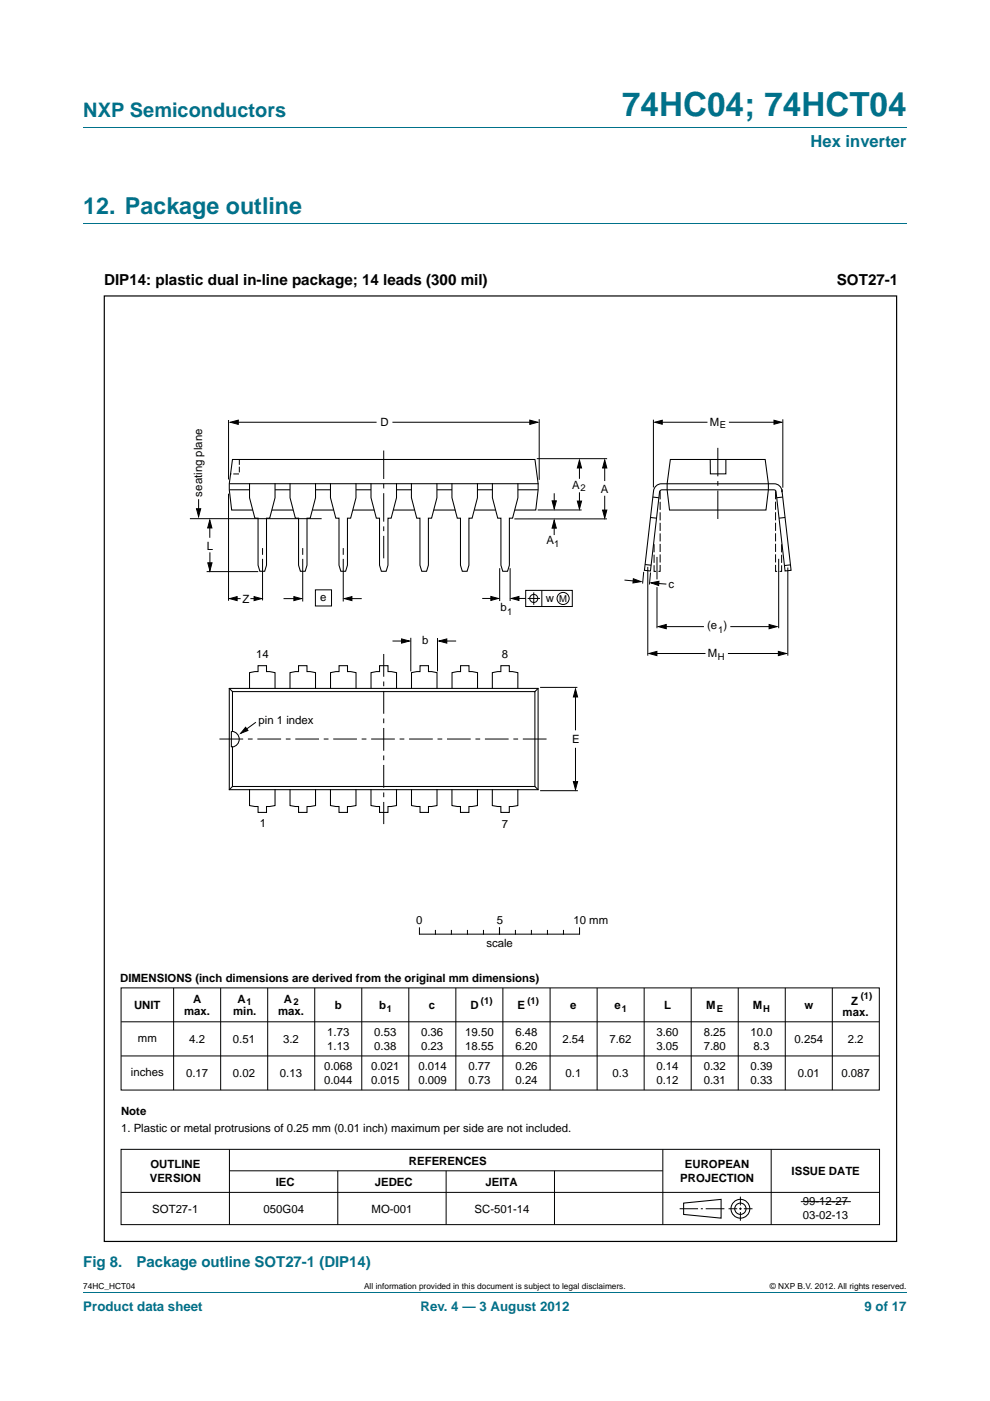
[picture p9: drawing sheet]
<svg xmlns="http://www.w3.org/2000/svg" width="210mm" height="297mm" viewBox="0 0 210 297" stroke-linecap="round" stroke-linejoin="round" font-family="sans-serif">
<path d="M17.7 27h174.6M17.7 47.4h174.6M17.7 273.9h174.6" fill="none" stroke="#00718a" stroke-width=".21"/>
<g fill="none" stroke="#000" stroke-width=".21">
<path d="M48.5 89v12.7M49.3 89.5h30.6M83.2 89.5h29.8M113.9 97.2h14.9M114.4 88.9v12.8M122.9 98.3v3.2M128.3 97.9v4.1M138.6 89v14.3M139.6 89.5h10.5M154.6 89.5h10.4M166 88.9v14.5M40.3 110h27.9"/>
<path d="M42.1 105.8v2.7M44.5 111.3v2.7M44.5 117.1v3.2M48.5 104.7v22.7M55.7 116.2v1.4M55.7 118.5v8.8M64.2 116.2v1.4M64.2 118.5v9M72.8 116.2v1.4M72.8 118.5v9M114 108.1h9.4M117.5 111.1v2.3"/>
<path d="M117.6 104.6v2.5M122.9 104.4v3M128.3 105.1v4.3M128.7 110h-19.6M139.3 118.1v4.7M165.2 118.5v14.7M43.8 121.2h11M49.5 126.9h1.5M53.1 126.9h1.6M60.1 126.9h3.1M66.9 125.1h3.4v3.4h-3.4zM73.9 126.9h2.8"/>
<path d="M83.2 135.9h2.9M87.1 135.2v7.2M92.8 135.3v7M93.9 135.9h2.8M102.3 126.9h2.5M106 120.5v6.9M108.2 120.5v6.9M109.4 126.9h2.1M111.5 125.2h9.9v3.4h-9.9zM111.9 126.9h2.6M113.2 125.6v2.6M114.9 125.2v3.4"/>
<path d="M132.5 123l2.7 .2M136.5 121.2l-.2 2.5M137.4 120.2v18.8M138 121.4l-.3 2.5M138.5 138.6h11.1M138.6 123.6l2.7 .2M139.3 124.5v8.7M140.4 132.9h8.9M154.4 138.6h11.1M154.9 132.9h9M167.1 120.3v18.7M54.3 153.1l-2.6 1.9"/>
<path d="M114.6 145.7h7.9M122.1 147.2v7.6M122.1 158.6v7.8M114.6 167.6h8M89 196.7v1.4M89 198.1h33.8M92.4 197.3v.8M95.7 197.3v.8M99.1 197.3v.8M102.5 197.3v.8M105.9 196.7v1.4M109.3 197.3v.8"/>
<path d="M112.7 197.3v.8M116.1 197.3v.8M119.5 197.3v.8M122.9 196.7v1.4M25.7 209.5h160.8v21.6h-160.8zM25.7 216.6h160.8M36.8 209.5v21.6M46.8 209.5v21.6M56.8 209.5v21.6M66.8 209.5v21.6M76.7 209.5v21.6M86.7 209.5v21.6"/>
<path d="M96.7 209.5v21.6M106.7 209.5v21.6M116.7 209.5v21.6M126.7 209.5v21.6M136.6 209.5v21.6M146.6 209.5v21.6M156.6 209.5v21.6M166.6 209.5v21.6M176.5 209.5v21.6M25.7 223.9h160.8M25.7 252.8h160.9M25.7 243.7h160.9v15.9h-160.9z"/>
<path d="M48.7 243.7v15.9M48.7 248.2h91.9M71.6 248.2v11.4M94.6 248.2v11.4M117.6 248.2v11.4M140.6 243.7v15.9M144.2 256.3h3.9M148.6 256.3h.5M149.7 256.3h3.9M154.5 256.3h1.9M156.8 256.3h.5M157 253.7v1.9"/>
<path d="M157 256v.5M157 257v1.8M157.8 256.3h1.8M163.6 243.7v15.9M169.8 254.8h10.7"/>
<circle cx="113.2" cy="126.9" r=".86"/>
<circle cx="119.4" cy="126.9" r="1.28"/>
</g>
<g fill="none" stroke="#000" stroke-width=".22">
<path d="M142.2 97.4h20.1l.7 5.2v1.2l-.5 4.3h-20.5l-.5-4.3v-1.2zM150.6 97.5l.1 3h3.3v-3M48.6 103.8h4.3M48.7 102.6h65.4M52.9 102.6v2.9l1.2 4.4h.6v9.9l.4 1.3h1l.4-1.3v-9.9h.7l1.1-4.4v-2.9M53.6 108.1h-4.5l-.5-4.3v-1.2l.7-5.2h64.2l.6 5.2v1.2l-.5 4.3h-4.4M57.7 108.1h4.5M58.3 103.8h3.2M61.5 102.6v2.9l1.1 4.4h.7v9.9l.4 1.3h1l.4-1.3v-9.9h.7l1.1-4.4v-2.9M66.3 108.1h4.5M66.9 103.8h3.2M70.1 102.6v2.9l1.1 4.4h.7v9.9l.4 1.3h1l.4-1.3v-9.9h.7l1.1-4.4v-2.9"/>
<path d="M74.8 108.1h4.6M75.5 103.8h3.2M78.7 102.6v2.9l1.1 4.4h.7v9.9l.4 1.3h1l.4-1.3v-9.9h.7l1.1-4.4v-2.9M83.4 108.1h4.5M84.1 103.8h3.2M87.3 102.6v2.9l1.1 4.4h.7v9.9l.4 1.3h1l.4-1.3v-9.9h.6l1.2-4.4v-2.9M92 108.1h4.6M92.7 103.8h3.2M95.9 102.6v2.9l1.1 4.4h.7v9.9l.4 1.3h1l.4-1.3v-9.9h.6l1.2-4.4v-2.9M100.6 108.1h4.5M101.3 103.8h3.2M104.4 102.6v2.9l1.2 4.4h.6v9.9l.4 1.3h1.1l.3-1.3v-9.9h.7l1.1-4.4v-2.9"/>
<path d="M109.8 103.8h4.3M136.8 119.7l1.3 .1M138 109.7l1.2 .2M138.5 105.4l1.2 .1M139 103.2l.8-.6h.5h23.9a1.66 1.66 0 0 1 1.7 1.5l1.9 16.8-1.3 .2-1.9-16.8-.2-.4-24-.1-.2 .1-.3 .4-1.9 16.8-1.3-.2 1.9-16.8zM166 105.4l-1.3 .1M166.5 109.7l-1.3 .2M167.7 119.8l-1.3 .1M48.6 146h65.5v21.4h-65.5zM48.6 146l.7 .6M49.1 155.1a1.59 1.59 0 0 1 1.6 1.6 1.59 1.59 0 0 1-1.6 1.6zM49.3 155.1v-8.5h64.2v20.2h-64.2v-8.5"/>
<path d="M52.9 146v-3.4l1.8-.2v-1.3h1.8v1.3l1.8 .2v3.4M61.5 146v-3.4l1.8-.2v-1.3h1.8v1.3l1.8 .2v3.4M70.1 146v-3.4l1.8-.2v-1.3h1.8v1.3l1.8 .2v3.4M78.7 146v-3.4l1.8-.2v-1.3h1.8v1.3l1.8 .2v3.4M87.3 146v-3.4l1.8-.2v-1.3h1.8v1.3l1.8 .2v3.4M95.9 146v-3.4l1.8-.2v-1.3h1.8v1.3l1.8 .2v3.4M104.4 146v-3.4l1.8-.2v-1.3h1.8v1.3l1.8 .2v3.4M114.1 146l-.6 .6M49.3 166.8l-.7 .6M52.9 167.4v3.4l1.8 .2v1.2h1.8v-1.2l1.8-.2v-3.4M61.5 167.4v3.4l1.8 .2v1.2h1.8v-1.2l1.8-.2v-3.4M70.1 167.4v3.4l1.8 .2v1.2h1.8v-1.2l1.8-.2v-3.4"/>
<path d="M78.7 167.4v3.4l1.8 .2v1.2h1.8v-1.2l1.8-.2v-3.4M87.3 167.4v3.4l1.8 .2v1.2h1.8v-1.2l1.8-.2v-3.4M95.9 167.4v3.4l1.8 .2v1.2h1.8v-1.2l1.8-.2v-3.4M104.4 167.4v3.4l1.8 .2v1.2h1.8v-1.2l1.8-.2v-3.4M113.5 166.8l.6 .6M145 255.1l7.9-.8v4l-7.9-.8z"/>
<circle cx="157" cy="256.3" r="1.99"/>
<circle cx="157" cy="256.3" r="1.2"/>
</g>
<g fill="#000" stroke="#000" stroke-width=".21">
<path d="M48.9 89.5l1.6-.4v.9zM112.4 89.1l1.7 .4-1.7 .5zM122.9 97.5l.5 1.7h-.9zM128.3 97.5l.4 1.7h-.9zM138.9 89.5l1.6-.4v.8zM164.2 89.1l1.6 .4-1.6 .4zM41.7 107.9h.9l-.5 1.6zM44.5 110.3l.4 1.6h-.9zM44.1 119.3h.9l-.5 1.7zM117.5 110.3l.5 1.7h-.9zM117.1 106.2h.9l-.4 1.7zM122.5 106.2h.9l-.5 1.7z"/>
<path d="M127.8 108.1h.9l-.4 1.7zM48.7 126.9l1.6-.4v.8zM53.9 126.5l1.6 .4-1.6 .4zM62.3 126.5l1.6 .4-1.6 .4zM73.1 126.9l1.5-.4v.8zM85.2 135.5l1.6 .4-1.6 .5zM93.1 135.9l1.7-.4v.9zM104.1 126.5l1.6 .4-1.6 .4zM108.5 126.9l1.6-.4v.8zM134.3 122.7l1.7 .6-1.8 .3zM137.7 138.6l1.6-.5v.9zM138.1 123.6l1.7-.4-.1 .9z"/>
<path d="M139.6 132.9l1.7-.5v.9zM163.1 132.4l1.7 .5-1.7 .4zM165.1 138.1l1.7 .5-1.7 .4zM52.1 154.2l.5 .7-1.5 .6zM122.1 146.1l.4 1.7h-.9zM121.6 165.7h.9l-.4 1.7z"/>
</g>
<path d="M81.4 95.5v22.9M152.3 95v15.6" fill="none" stroke="#000" stroke-width=".21" stroke-dasharray="6 1 1 1" stroke-linecap="butt"/>
<path d="M46.5 156.7h70.2" fill="none" stroke="#000" stroke-width=".21" stroke-dasharray="5 1 1 1" stroke-linecap="butt"/>
<path d="M81.4 138.7v36" fill="none" stroke="#000" stroke-width=".21" stroke-dasharray="4.8 1 1 1" stroke-linecap="butt"/>
<path d="M50.8 97.4v3.1h-1.9" fill="none" stroke="#000" stroke-width=".21" stroke-dasharray="1 .6"/>
<path d="M140 104.3v16.8h-1.3v-6.3M164.5 104.2v16.9h1.3v-6.3" fill="none" stroke="#000" stroke-width=".21" stroke-dasharray="1.5 .7"/>
<path d="M22.1 62.8h168.1v200.4h-168.1z" fill="none" stroke="#000" stroke-width=".25"/>
<text font-size="7" fill="#00718a" x="132" y="24.6">74HC04; 74HCT04</text>
<text font-size="4.9" fill="#00718a" x="17.7" y="45.4">12. Package outline</text>
<text font-size="4.2" fill="#00718a" x="17.7" y="24.9">NXP Semiconductors</text>
<text font-size="3.5" fill="#00718a" x="171.9" y="31.1">Hex inverter</text>
<g font-size="3.2">
<text x="22.1" y="60.4">DIP14: plastic dual in-line package; 14 leads (300 mil)</text>
<text x="177.5" y="60.4">SOT27-1</text>
</g>
<g font-size="3.2" fill="#00718a">
<text x="17.7" y="268.6">Fig 8.</text>
<text x="29" y="268.6">Package outline SOT27-1 (DIP14)</text>
</g>
<g font-size="2.8" fill="#00718a">
<text x="17.7" y="277.9">Product data sheet</text>
<text x="89.2" y="277.9">Rev. 4 — 3 August 2012</text>
<text x="183.4" y="277.9">9 of 17</text>
</g>
<g font-size="2.4">
<text x="80.7" y="90.3">D</text>
<text x="150.6" y="90.2">M</text>
<text x="42.9" y="105.3" transform="rotate(-90 42.9 105.3)">seating plane</text>
<text x="121.3" y="103.6">A</text>
<text x="127.4" y="104.6">A</text>
<text x="43.9" y="116.5">L</text>
<text x="115.9" y="115.4">A</text>
<text x="141.8" y="124.6">c</text>
<text x="51.4" y="127.8">Z</text>
<text x="67.9" y="127.5">e</text>
<text x="106.1" y="129.6">b</text>
<text x="115.8" y="127.6">w</text>
<text x="89.5" y="136.5">b</text>
<text x="150" y="133.4">(e )</text>
<text x="54.3" y="139.6">14</text>
<text x="106.4" y="139.5">8</text>
<text x="150.1" y="139.4">M</text>
<text x="54.8" y="153.5">pin 1 index</text>
<text x="121.3" y="157.5">E</text>
<text x="55.1" y="175.3">1</text>
<text x="106.5" y="175.5">7</text>
<text x="88.3" y="196">0</text>
<text x="105.3" y="196">5</text>
<text x="121.6" y="196">10 mm</text>
<text x="103.2" y="200.7">scale</text>
<text x="25.5" y="208.3">DIMENSIONS (inch dimensions are derived from the original mm dimensions)</text>
<text x="28.4" y="214">UNIT</text>
<text x="39.1" y="215.1">max.</text>
<text x="40.9" y="212.7">A</text>
<text x="49.4" y="215.1">min.</text>
<text x="50.4" y="212.7">A</text>
<text x="59" y="215.1">max.</text>
<text x="60.2" y="212.7">A</text>
<text x="71" y="214">b</text>
<text x="80.4" y="214">b</text>
<text x="91" y="214">c</text>
<text x="99.8" y="214">D</text>
<text x="109.7" y="214">E</text>
<text x="121" y="214">e</text>
<text x="130.3" y="214">e</text>
<text x="140.8" y="214">L</text>
<text x="149.8" y="214">M</text>
<text x="159.7" y="214">M</text>
<text x="170.6" y="213.9">w</text>
<text x="178.7" y="215.4">max.</text>
<text x="180.5" y="213">Z</text>
<text x="29.2" y="220.9">mm</text>
<text x="40.1" y="221.1">4.2</text>
<text x="49.4" y="221.1">0.51</text>
<text x="60" y="221.1">3.2</text>
<text x="69.4" y="219.6">1.73</text>
<text x="79.4" y="219.6">0.53</text>
<text x="89.3" y="219.7">0.36</text>
<text x="98.7" y="219.7">19.50</text>
<text x="109.3" y="219.7">6.48</text>
<text x="119.3" y="221.1">2.54</text>
<text x="129.3" y="221.1">7.62</text>
<text x="139.2" y="219.7">3.60</text>
<text x="149.3" y="219.7">8.25</text>
<text x="159.2" y="219.7">10.0</text>
<text x="168.5" y="221.1">0.254</text>
<text x="179.8" y="221.1">2.2</text>
<text x="68.7" y="226.9">0.068</text>
<text x="69.4" y="222.6">1.13</text>
<text x="78.7" y="226.9">0.021</text>
<text x="79.4" y="222.6">0.38</text>
<text x="88.8" y="226.9">0.014</text>
<text x="89.3" y="222.6">0.23</text>
<text x="98.7" y="222.6">18.55</text>
<text x="99.4" y="226.9">0.77</text>
<text x="109.3" y="222.6">6.20</text>
<text x="109.3" y="226.9">0.26</text>
<text x="139.2" y="222.6">3.05</text>
<text x="139.2" y="226.9">0.14</text>
<text x="149.3" y="222.6">7.80</text>
<text x="149.3" y="226.9">0.32</text>
<text x="159.2" y="226.9">0.39</text>
<text x="159.9" y="222.6">8.3</text>
<text x="27.8" y="228.2">inches</text>
<text x="39.5" y="228.3">0.17</text>
<text x="49.4" y="228.3">0.02</text>
<text x="59.4" y="228.3">0.13</text>
<text x="68.7" y="229.8">0.044</text>
<text x="78.7" y="229.8">0.015</text>
<text x="88.8" y="229.8">0.009</text>
<text x="99.4" y="229.8">0.73</text>
<text x="109.3" y="229.8">0.24</text>
<text x="120" y="228.3">0.1</text>
<text x="129.9" y="228.3">0.3</text>
<text x="139.2" y="229.8">0.12</text>
<text x="149.3" y="229.8">0.31</text>
<text x="159.2" y="229.8">0.33</text>
<text x="169.2" y="228.3">0.01</text>
<text x="178.5" y="228.3">0.087</text>
<text x="25.7" y="236.4">Note</text>
<text x="25.7" y="240">1. Plastic or metal protrusions of 0.25 mm (0.01 inch) maximum per side are not included.</text>
<text x="31.8" y="250.6">VERSION</text>
<text x="31.9" y="247.6">OUTLINE</text>
<text x="58.5" y="251.5">IEC</text>
<text x="79.5" y="251.5">JEDEC</text>
<text x="86.7" y="246.9">REFERENCES</text>
<text x="103" y="251.5">JEITA</text>
<text x="144.3" y="250.6">PROJECTION</text>
<text x="145.3" y="247.6">EUROPEAN</text>
<text x="167.9" y="249.1">ISSUE DATE</text>
<text x="32.3" y="257.1">SOT27-1</text>
<text x="55.9" y="257.1">050G04</text>
<text x="78.8" y="257.1">MO-001</text>
<text x="100.7" y="257.1">SC-501-14</text>
<text x="170.3" y="255.6">99-12-27</text>
<text x="170.3" y="258.5">03-02-13</text>
</g>
<g font-size="2">
<text x="152.7" y="90.7">E</text>
<text x="123.1" y="104.1">2</text>
<text x="117.5" y="115.9">1</text>
<text x="107.6" y="130.3">1</text>
<text x="118.6" y="127.6">M</text>
<text x="152.3" y="134.2">1</text>
<text x="152.3" y="140">H</text>
<text x="52.3" y="213.2">1</text>
<text x="62.2" y="213.2">2</text>
<text x="82.1" y="214.5">1</text>
<text x="102" y="212.9">(1)</text>
<text x="111.9" y="212.9">(1)</text>
<text x="131.9" y="214.5">1</text>
<text x="152" y="214.6">E</text>
<text x="161.9" y="214.6">H</text>
<text x="182.6" y="211.9">(1)</text>
</g>
<g font-size="1.8">
<text x="17.7" y="273.3">74HC_HCT04</text>
<text x="77.2" y="273.3">All information provided in this document is subject to legal disclaimers.</text>
<text x="163.3" y="273.3">© NXP B.V. 2012. All rights reserved.</text>
</g>
</svg>
